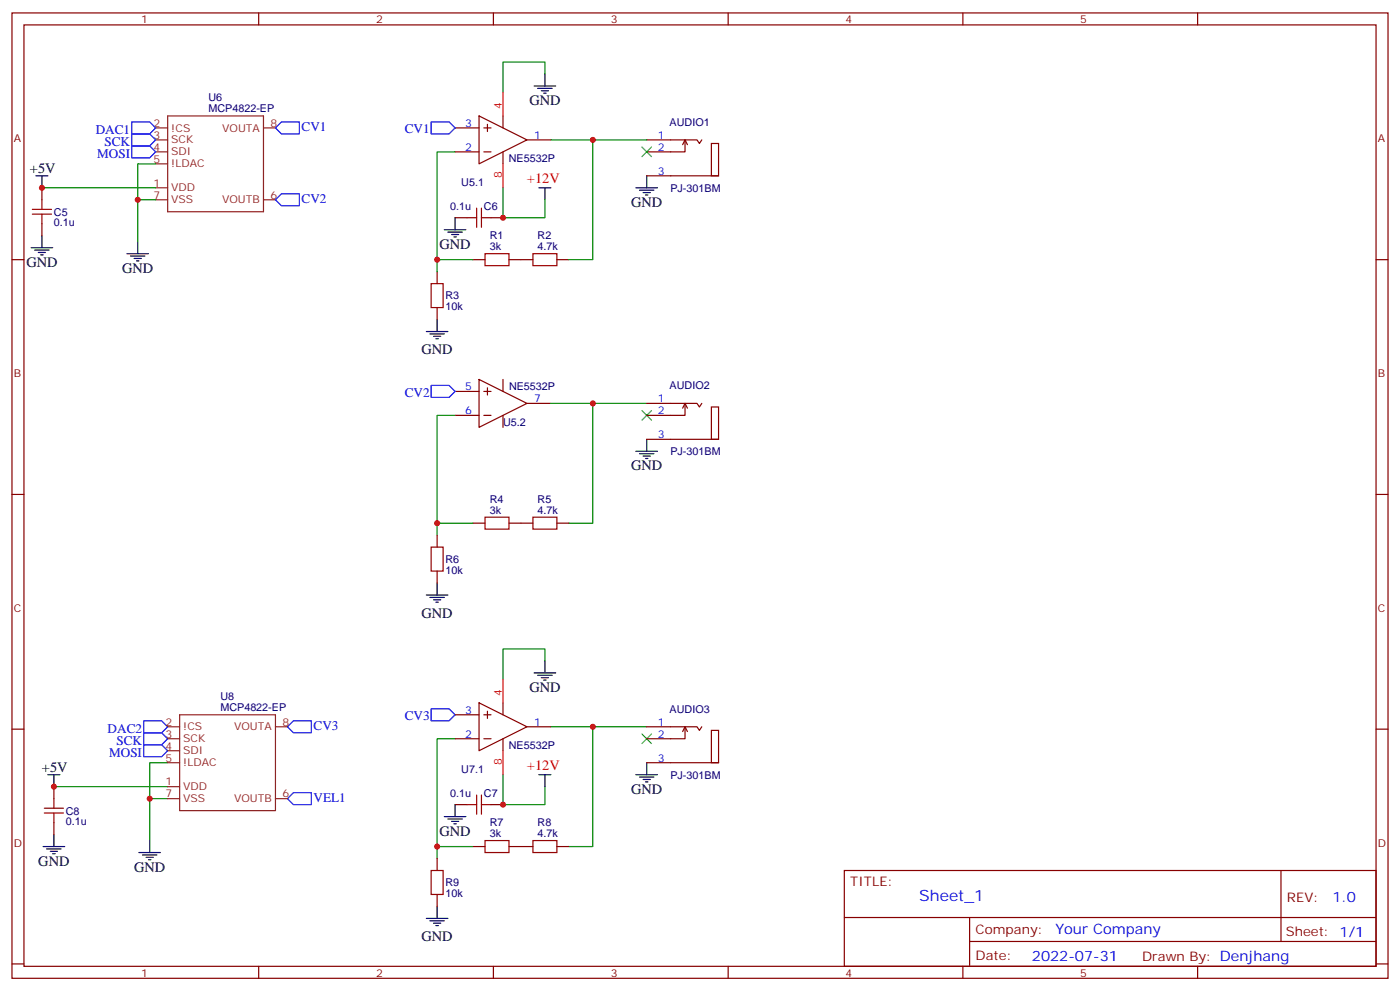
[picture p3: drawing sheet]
<svg xmlns="http://www.w3.org/2000/svg" width="412mm" height="292mm" viewBox="0 0 412 292" stroke-linecap="round" stroke-linejoin="round" font-family="sans-serif">
<g fill="none" stroke="#870000" stroke-width=".35">
<path d="M3.5 3.8h405.4v284.3h-405.4zM7.1 7.3h398.2v277.3h-398.2zM76.2 3.8v3.5M145.3 3.8v3.5M214.5 3.8v3.5M283.6 3.8v3.5M352.8 3.8v3.5M134.1 37.7h7M141.1 34.1l14.1 7.1-14.1 7.1zM142.5 37.7h2.1M143.6 36.6v2.1M148.2 34.1v3.6"/>
<path d="M12.3 55.3v3.5M134.1 44.7h7M142.5 44.7h2.1M148.2 44.7v3.6M155.2 41.2h7.1M190.5 41.2h14.8l.7 1.1 .7-1.1M190.5 51.8h21.2M201.1 42.6l.7-1.4 .7 1.4M201.8 41.2v3.5h-11.3M209.5 42.3h2.2v9.5h-2.2zM3.5 76.5h3.6M12.3 65.9v3.5"/>
<path d="M134.1 64.1h3.5M139.3 76.5h3.6M144.6 64.1h3.6M149.9 76.5h7.1M164 76.5h3.6M405.3 76.5h3.6M128.8 80v3.5M128.8 90.6v3.5M134.1 115.3h7M141.1 111.8l14.1 7-14.1 7.1zM142.5 115.3h2.1M143.6 114.2v2.1"/>
<path d="M148.2 111.8v3.5M155.2 118.8h7.1M190.5 118.8h14.8l.7 1.1 .7-1.1M201.8 118.8v3.5h-11.3M209.5 119.9h2.2v9.5h-2.2zM134.1 122.3h7M142.5 122.3h2.1M148.2 122.3v3.6M190.5 129.4h21.2M201.1 120.2l.7-1.4 .7 1.4M3.5 145.6h3.6M128.8 157.6v3.5"/>
<path d="M139.3 154.1h3.6M149.9 154.1h7.1M164 154.1h3.6M405.3 145.6h3.6M128.8 168.2v3.5M3.5 214.8h3.6M134.1 217.6h7M134.1 210.5h7M141.1 207l14.1 7.1-14.1 7zM142.5 217.6h2.1M142.5 210.5h2.1M143.6 209.5v2.1"/>
<path d="M148.2 207v3.5M148.2 217.6v3.5M155.2 214.1h7.1M190.5 214.1h14.8l.7 1 .7-1M201.1 215.5l.7-1.4 .7 1.4M201.8 214.1v3.5h-11.3M209.5 215.1h2.2v9.5h-2.2zM405.3 214.8h3.6M15.9 231.7v3.5M134.1 237h3.5M144.6 237h3.6M190.5 224.6h21.2"/>
<path d="M15.9 242.3v3.5M128.8 252.9v3.5M139.3 249.3h3.6M149.9 249.3h7.1M164 249.3h3.6M248.7 256.4h156.6v28.2h-156.6zM377.3 256.4v20.9M128.8 263.5v3.5M248.7 270.2h156.5M285.6 277.3h119.6M285.6 270.2v14.2M3.5 283.9h3.6"/>
<path d="M76.2 284.6v3.5M145.3 284.6v3.5M214.5 284.6v3.5M283.6 284.6v3.5M352.8 284.6v3.5M405.3 283.9h3.6"/>
</g>
<g fill="none" stroke="#8c2424" stroke-width=".35">
<path d="M45.9 37.7h3.5M49.4 34.1h28.2v28.3h-28.2zM77.6 37.7h3.5M45.9 41.2h3.5M45.9 44.7h3.5M45.9 58.8h3.5M45.9 48.3h3.5M45.9 55.3h3.5M77.6 58.8h3.5M49.4 214.1h3.5M49.4 217.6h3.5M52.9 210.5h28.2v28.3h-28.2z"/>
<path d="M81.1 214.1h3.6M49.4 221.1h3.5M49.4 235.2h3.5M49.4 224.6h3.5M49.4 231.7h3.5M81.1 235.2h3.6"/>
</g>
<g fill="none" stroke="#000" stroke-width=".35">
<path d="M157.3 25.3h6.4M158.4 26h4.2M159.5 26.7h2.1M160.2 27.4h.7M160.5 21.8v3.5M10.6 51.8h3.5M12.3 51.8v3.5M158.7 55.3h3.6M160.5 55.3v3.5M187.3 55.3h6.4M188.4 56h4.2M189.4 56.7h2.2"/>
<path d="M190.1 57.4h.8M190.5 51.8v3.5M9.2 73h6.3M10.2 73.7h4.3M11.3 74.4h2.1M12 75.1h.7M12.3 69.4v3.6M37.4 74.7h6.3M38.5 75.4h4.2M39.5 76.1h2.1M40.2 76.8h.7M40.6 71.2v3.5"/>
<path d="M130.9 67.7h6.3M131.9 68.4h4.3M133 69.1h2.1M133.7 69.8h.7M134.1 64.1v3.6M125.6 97.6h6.3M126.6 98.4h4.3M127.7 99.1h2.1M128.4 99.8h.7M128.8 94.1v3.5M187.3 132.9h6.4M188.4 133.6h4.2"/>
<path d="M189.4 134.3h2.2M190.1 135h.8M190.5 129.4v3.5M125.6 175.3h6.3M126.6 176h4.3M127.7 176.7h2.1M128.4 177.4h.7M128.8 171.7v3.6M157.3 198.2h6.4M158.4 198.9h4.2M159.5 199.6h2.1M160.5 194.7v3.5"/>
<path d="M160.2 200.3h.7M14.1 228.2h3.5M15.9 228.2v3.5M134.1 237v3.5M158.7 228.2h3.6M160.5 228.2v3.5M187.3 228.2h6.4M188.4 228.9h4.2M189.4 229.6h2.2M190.1 230.3h.8M190.5 224.6v3.6M12.7 249.3h6.3"/>
<path d="M13.8 250h4.2M14.8 250.8h2.1M15.5 251.5h.7M15.9 245.8v3.5M40.9 251.1h6.4M42 251.8h4.2M43 252.5h2.2M43.7 253.2h.7M44.1 247.6v3.5M130.9 240.5h6.3M131.9 241.2h4.3M133 241.9h2.1"/>
<path d="M133.7 242.6h.7M125.6 270.5h6.3M126.6 271.2h4.3M127.7 271.9h2.1M128.4 272.6h.7M128.8 267v3.5"/>
</g>
<g fill="none" stroke="#008700" stroke-width=".35">
<path d="M160.5 21.8v-3.5h-12.3v8.8M12.3 55.3h33.6M45.9 58.8h-5.3v12.4M45.9 48.3h-5.3v10.5M134.1 44.7h-5.3v35.3M148.2 55.3v8.8h12.3v-5.3M162.3 41.2h12.3v35.3h-7M174.6 41.2h15.9M128.8 76.5h10.5M162.3 118.8h12.3v35.3h-7M174.6 118.8h15.9M134.1 122.3h-5.3v35.3"/>
<path d="M128.8 154.1h10.5M160.5 194.7v-3.6h-12.3v8.9M134.1 217.6h-5.3v35.3M162.3 214.1h12.3v35.2h-7M174.6 214.1h15.9M15.9 231.7h33.5M49.4 224.6h-5.3v10.6M49.4 235.2h-5.3v12.4M148.2 228.2v8.8h12.3v-5.3M128.8 249.3h10.5"/>
</g>
<g fill="none" stroke="#a10000" stroke-width=".35">
<path d="M12.3 58.8v2.9M9.5 63.1h5.7M9.5 61.7h5.7M12.3 63.1v2.8M137.6 64.1h2.8M140.4 61.3v5.7M141.8 64.1h2.8M141.8 61.3v5.7M142.9 74.7h7v3.5h-7zM157 74.7h7v3.5h-7zM127 83.5h3.5v7.1h-3.5zM142.9 152.3h7v3.6h-7z"/>
<path d="M157 152.3h7v3.6h-7zM127 161.1h3.5v7.1h-3.5zM13.1 239.5h5.6M13.1 238.1h5.6M15.9 235.2v2.9M15.9 239.5v2.8M137.6 237h2.8M140.4 234.2v5.6M141.8 234.2v5.6M141.8 237h2.8M127 256.4h3.5v7.1h-3.5zM142.9 247.6h7v3.5h-7z"/>
<path d="M157 247.6h7v3.5h-7z"/>
</g>
<g fill="none" stroke="#00f" stroke-width=".35">
<path d="M38.8 39.4h5.3l1.8 1.8-1.8 1.8h-5.3zM38.8 35.9h5.3l1.8 1.8-1.8 1.7h-5.3zM81.1 37.7l1.8-1.8h5.3v3.5h-5.3zM127 35.9h5.3l1.8 1.8-1.8 1.7h-5.3zM38.8 43h5.3l1.8 1.7-1.8 1.8h-5.3zM81.1 58.8l1.8-1.7h5.3v3.5h-5.3zM127 113.5h5.3l1.8 1.8-1.8 1.8h-5.3zM42.3 212.3h5.3l1.8 1.8-1.8 1.7h-5.3zM42.3 219.4h5.3l1.8 1.7-1.8 1.8h-5.3zM42.3 215.8h5.3l1.8 1.8-1.8 1.8h-5.3zM86.4 212.3h5.3v3.5h-5.3l-1.7-1.7zM127 208.8h5.3l1.8 1.7-1.8 1.8h-5.3z"/>
<path d="M84.7 235.2l1.7-1.7h5.3v3.5h-5.3z"/>
</g>
<path d="M148.2 27.1v7M148.2 48.3v7M148.2 200v7M148.2 221.1v7.1" fill="none" stroke="#f00" stroke-width=".35"/>
<path d="M189.1 43.3l2.8 2.8M191.9 43.3l-2.8 2.8M189.1 120.9l2.8 2.9M191.9 120.9l-2.8 2.9M189.1 216.2l2.8 2.8M191.9 216.2l-2.8 2.8" fill="none" stroke="#3c3" stroke-width=".35"/>
<g fill="#c00">
<circle cx="12.3" cy="55.3" r=".88"/>
<circle cx="40.6" cy="58.8" r=".88"/>
<circle cx="128.8" cy="76.5" r=".88"/>
<circle cx="174.6" cy="41.2" r=".88"/>
<circle cx="174.6" cy="118.8" r=".88"/>
<circle cx="128.8" cy="154.1" r=".88"/>
<circle cx="44.1" cy="235.2" r=".88"/>
<circle cx="15.9" cy="231.7" r=".88"/>
<circle cx="174.6" cy="214.1" r=".88"/>
<circle cx="128.8" cy="249.3" r=".88"/>
<circle cx="148.2" cy="64.1" r=".88"/>
<circle cx="148.2" cy="237" r=".88"/>
</g>
<text font-size="4.6" fill="#00f" x="270.8" y="265.4">Sheet_1</text>
<g font-size="4.2">
<text x="155.9" y="31">GND</text>
<text x="8.8" y="51.1">+5V</text>
<text x="185.9" y="61">GND</text>
<text x="129.5" y="73.3">GND</text>
<text x="7.8" y="78.6">GND</text>
<text x="36" y="80.4">GND</text>
<text x="124.2" y="104.3">GND</text>
<text x="185.9" y="138.6">GND</text>
<text x="124.2" y="181.9">GND</text>
<text x="155.9" y="203.8">GND</text>
<text x="12.3" y="227.5">+5V</text>
<text x="185.9" y="233.8">GND</text>
<text x="129.5" y="246.2">GND</text>
<text x="11.3" y="255">GND</text>
<text x="39.5" y="256.8">GND</text>
<text x="124.2" y="277.2">GND</text>
</g>
<g font-size="4.2" fill="#f00">
<text x="155.2" y="53.9">+12V</text>
<text x="155.2" y="226.7">+12V</text>
</g>
<g font-size="4.2" fill="#00f">
<text x="392.5" y="265.7">1.0</text>
<text x="310.9" y="275.2">Your Company</text>
<text x="304" y="283">2022-07-31</text>
</g>
<g font-size="3.9" fill="#00f">
<text x="28.2" y="39.4">DAC1</text>
<text x="88.9" y="38.5">CV1</text>
<text x="119.2" y="39.3">CV1</text>
<text x="28.6" y="46.5">MOSI</text>
<text x="30.8" y="43">SCK</text>
<text x="88.9" y="59.7">CV2</text>
<text x="119.2" y="116.9">CV2</text>
<text x="31.7" y="215.8">DAC2</text>
<text x="92.4" y="214.9">CV3</text>
<text x="119.2" y="212.2">CV3</text>
<text x="34.3" y="219.4">SCK</text>
<text x="32.1" y="222.9">MOSI</text>
<text x="92.4" y="236.1">VEL1</text>
</g>
<g font-size="3.9" fill="#800">
<text x="250.5" y="261">TITLE:</text>
<text x="379.1" y="265.7">REV:</text>
<text x="287.4" y="275.2">Company:</text>
<text x="378.7" y="275.8">Sheet: 1/1</text>
<text x="287.4" y="282.9">Date:</text>
<text x="336.4" y="282.9">Drawn By: Denjhang</text>
</g>
<g font-size="3.2" fill="#800">
<text x="41.6" y="6.8">1</text>
<text x="110.8" y="6.8">2</text>
<text x="179.9" y="6.8">3</text>
<text x="249.1" y="6.8">4</text>
<text x="318.2" y="6.8">5</text>
<text x="4.1" y="41.9">A</text>
<text x="405.9" y="41.9">A</text>
<text x="4.1" y="111.1">B</text>
<text x="405.9" y="111.1">B</text>
<text x="4.1" y="180.2">C</text>
<text x="405.9" y="180.2">C</text>
<text x="4.1" y="249.3">D</text>
<text x="405.9" y="249.3">D</text>
<text x="41.6" y="287.6">1</text>
<text x="110.8" y="287.6">2</text>
<text x="179.9" y="287.6">3</text>
<text x="249.1" y="287.6">4</text>
<text x="318.2" y="287.6">5</text>
</g>
<g font-size="3.2" fill="#000080">
<text x="61.4" y="29.8">U6</text>
<text x="61.4" y="33">MCP4822-EP</text>
<text x="197.2" y="37.1">AUDIO1</text>
<text x="149.9" y="47.6">NE5532P</text>
<text x="135.9" y="54.7">U5.1</text>
<text x="197.5" y="56.5">PJ-301BM</text>
<text x="15.9" y="63.5">C5</text>
<text x="132.6" y="61.8">0.1u</text>
<text x="142.5" y="61.8">C6</text>
<text x="15.9" y="66.7">0.1u</text>
<text x="144.2" y="70.5">R1</text>
<text x="158.4" y="70.5">R2</text>
<text x="144.2" y="73.7">3k</text>
<text x="158.4" y="73.7">4.7k</text>
<text x="131.2" y="88.2">R3</text>
<text x="131.2" y="91.4">10k</text>
<text x="149.9" y="114.9">NE5532P</text>
<text x="197.2" y="114.7">AUDIO2</text>
<text x="148.2" y="125.4">U5.2</text>
<text x="197.5" y="134.1">PJ-301BM</text>
<text x="144.2" y="148.1">R4</text>
<text x="158.4" y="148.1">R5</text>
<text x="144.2" y="151.3">3k</text>
<text x="158.4" y="151.3">4.7k</text>
<text x="131.2" y="165.8">R6</text>
<text x="131.2" y="169">10k</text>
<text x="64.9" y="209.4">MCP4822-EP</text>
<text x="64.9" y="206.2">U8</text>
<text x="197.2" y="209.9">AUDIO3</text>
<text x="149.9" y="220.5">NE5532P</text>
<text x="135.9" y="227.6">U7.1</text>
<text x="197.5" y="229.3">PJ-301BM</text>
<text x="19.4" y="239.9">C8</text>
<text x="132.6" y="234.6">0.1u</text>
<text x="142.5" y="234.6">C7</text>
<text x="19.4" y="243.1">0.1u</text>
<text x="144.2" y="243.3">R7</text>
<text x="158.4" y="243.3">R8</text>
<text x="144.2" y="246.5">3k</text>
<text x="158.4" y="246.5">4.7k</text>
<text x="131.2" y="261.1">R9</text>
<text x="131.2" y="264.2">10k</text>
</g>
<g font-size="3.2" fill="#f00">
<text x="147.8" y="32" transform="rotate(-90 147.8 32)">4</text>
<text x="147.8" y="52.4" transform="rotate(-90 147.8 52.4)">8</text>
<text x="147.8" y="204.9" transform="rotate(-90 147.8 204.9)">4</text>
<text x="147.8" y="225.3" transform="rotate(-90 147.8 225.3)">8</text>
</g>
<g font-size="3.2" fill="#8d2323">
<text x="45.3" y="37.3">2</text>
<text x="45.3" y="40.9">3</text>
<text x="50.4" y="38.7">!CS</text>
<text x="65.4" y="38.7">VOUTA</text>
<text x="79.7" y="37.3">8</text>
<text x="45.3" y="44.4">4</text>
<text x="45.3" y="47.9">5</text>
<text x="50.4" y="42.3">SCK</text>
<text x="50.4" y="45.8">SDI</text>
<text x="50.4" y="49.3">!LDAC</text>
<text x="45.3" y="58.5">7</text>
<text x="45.3" y="55">1</text>
<text x="50.4" y="59.9">VSS</text>
<text x="50.4" y="56.4">VDD</text>
<text x="65.4" y="59.9">VOUTB</text>
<text x="79.7" y="58.5">6</text>
<text x="48.8" y="213.7">2</text>
<text x="54" y="215.1">!CS</text>
<text x="69" y="215.1">VOUTA</text>
<text x="83.3" y="213.7">8</text>
<text x="48.8" y="217.2">3</text>
<text x="48.8" y="220.8">4</text>
<text x="54" y="218.7">SCK</text>
<text x="48.8" y="224.3">5</text>
<text x="54" y="222.2">SDI</text>
<text x="54" y="225.7">!LDAC</text>
<text x="48.8" y="231.4">1</text>
<text x="54" y="232.8">VDD</text>
<text x="48.8" y="234.9">7</text>
<text x="54" y="236.3">VSS</text>
<text x="69" y="236.3">VOUTB</text>
<text x="83.3" y="234.9">6</text>
</g>
<g font-size="3.2" fill="#00f">
<text x="137" y="37.3">3</text>
<text x="157.3" y="40.9">1</text>
<text x="193.8" y="40.9">1</text>
<text x="137" y="44.4">2</text>
<text x="193.8" y="44.4">2</text>
<text x="193.8" y="51.4">3</text>
<text x="137" y="114.9">5</text>
<text x="157.3" y="118.5">7</text>
<text x="193.8" y="118.5">1</text>
<text x="137" y="122">6</text>
<text x="193.8" y="122">2</text>
<text x="193.8" y="129">3</text>
<text x="137" y="210.2">3</text>
<text x="157.3" y="213.7">1</text>
<text x="193.8" y="213.7">1</text>
<text x="137" y="217.2">2</text>
<text x="193.8" y="217.2">2</text>
<text x="193.8" y="224.3">3</text>
</g>
</svg>
